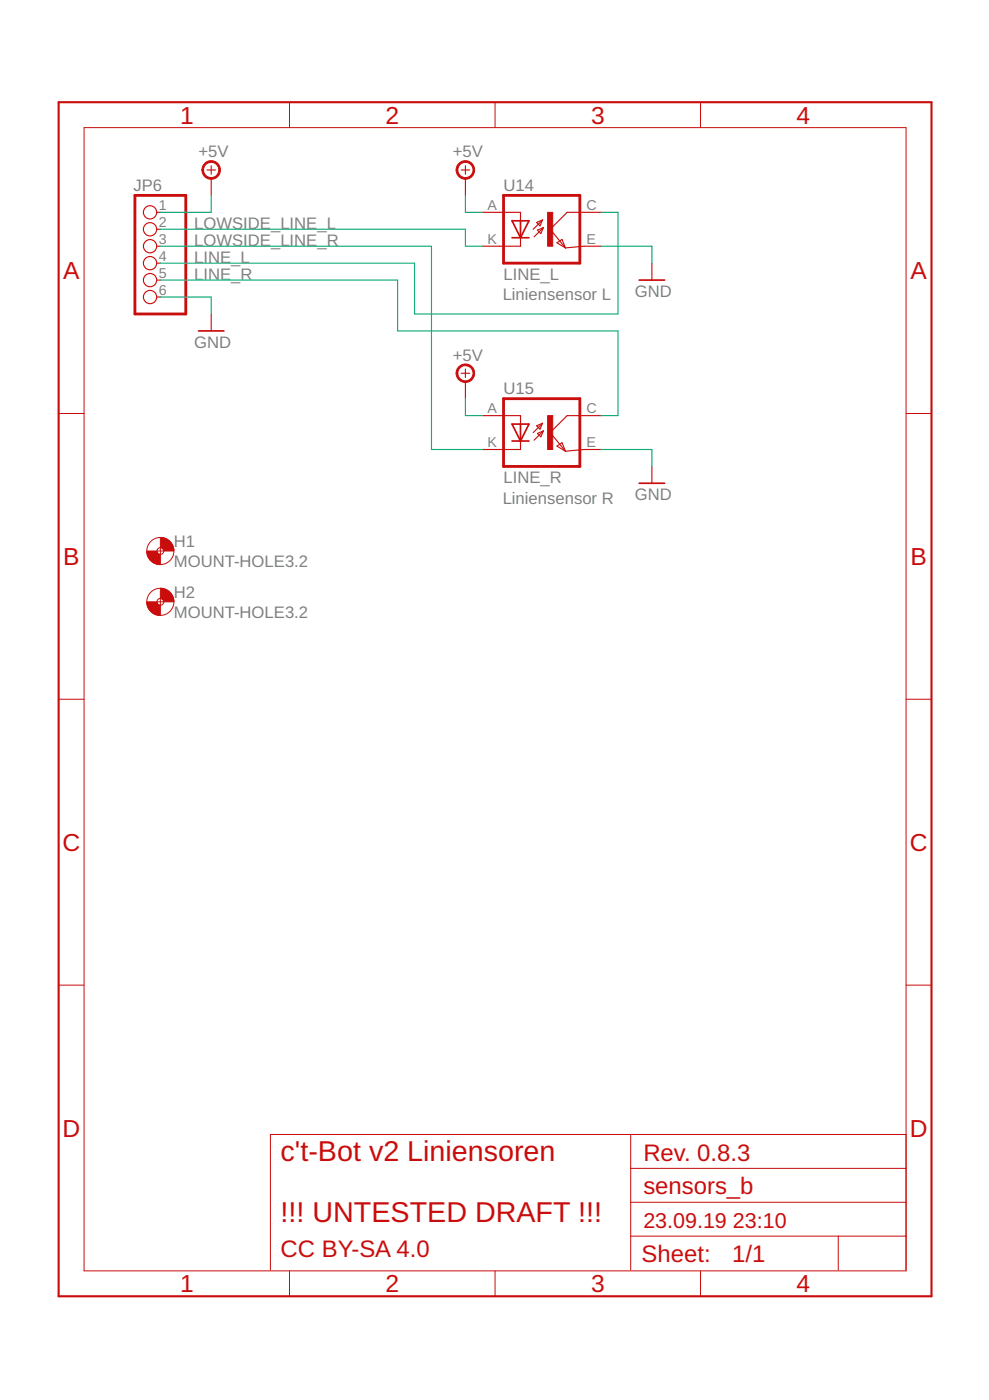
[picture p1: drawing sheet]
<?xml version="1.0" encoding="utf-8"?>
<!DOCTYPE eagle SYSTEM "eagle.dtd">
<!--
Timo Sandmann, CC BY-SA 4.0
-->
<eagle version="9.5.1">
<drawing>
<settings>
<setting alwaysvectorfont="no"/>
<setting verticaltext="up"/>
</settings>
<grid distance="0.1" unitdist="inch" unit="inch" style="lines" multiple="1" display="no" altdistance="0.01" altunitdist="inch" altunit="inch"/>
<schematic xreflabel="%F%N/%S.%C%R" xrefpart="/%S.%C%R">
<libraries>
<library name="frames">
<symbols>
<symbol name="A5P-LOC">
<wire x1="127" y1="3.937" x2="127" y2="9.017" width="0.1016" layer="94"/>
<wire x1="127" y1="9.017" x2="127" y2="14.097" width="0.1016" layer="94"/>
<wire x1="127" y1="14.097" x2="127" y2="19.177" width="0.1016" layer="94"/>
<wire x1="127" y1="19.177" x2="127" y2="24.257" width="0.1016" layer="94"/>
<wire x1="31.75" y1="3.937" x2="31.75" y2="24.257" width="0.1016" layer="94"/>
<wire x1="31.75" y1="24.257" x2="85.725" y2="24.257" width="0.1016" layer="94"/>
<wire x1="85.725" y1="24.257" x2="127" y2="24.257" width="0.1016" layer="94"/>
<wire x1="116.84" y1="3.937" x2="116.84" y2="9.017" width="0.1016" layer="94"/>
<wire x1="116.84" y1="9.017" x2="127" y2="9.017" width="0.1016" layer="94"/>
<wire x1="116.84" y1="9.017" x2="85.725" y2="9.017" width="0.1016" layer="94"/>
<wire x1="85.725" y1="9.017" x2="85.725" y2="3.937" width="0.1016" layer="94"/>
<wire x1="85.725" y1="9.017" x2="85.725" y2="14.097" width="0.1016" layer="94"/>
<wire x1="85.725" y1="14.097" x2="127" y2="14.097" width="0.1016" layer="94"/>
<wire x1="85.725" y1="14.097" x2="85.725" y2="19.177" width="0.1016" layer="94"/>
<wire x1="85.725" y1="19.177" x2="127" y2="19.177" width="0.1016" layer="94"/>
<wire x1="85.725" y1="19.177" x2="85.725" y2="24.257" width="0.1016" layer="94"/>
<text x="87.63" y="15.367" size="2.54" layer="94">&gt;DRAWING_NAME</text>
<text x="87.63" y="10.287" size="2.286" layer="94">&gt;LAST_DATE_TIME</text>
<text x="100.965" y="5.207" size="2.54" layer="94">&gt;SHEET</text>
<text x="87.376" y="5.08" size="2.54" layer="94">Sheet:</text>
<frame x1="0" y1="0" x2="130.81" y2="179.07" columns="4" rows="4" layer="94"/>
</symbol>
</symbols>
<devicesets>
<deviceset name="DINA5_P" prefix="FRAME" uservalue="yes">
<gates>
<gate name="G$1" symbol="A5P-LOC" x="0" y="0"/>
</gates>
<devices>
<device name="">
<technologies>
<technology name=""/>
</technologies>
</device>
</devices>
</deviceset>
</devicesets>
</library>
<library name="ct-bot">
<symbols>
<symbol name="PINHD6">
<wire x1="-6.35" y1="-7.62" x2="1.27" y2="-7.62" width="0.4064" layer="94"/>
<wire x1="1.27" y1="-7.62" x2="1.27" y2="10.16" width="0.4064" layer="94"/>
<wire x1="1.27" y1="10.16" x2="-6.35" y2="10.16" width="0.4064" layer="94"/>
<wire x1="-6.35" y1="10.16" x2="-6.35" y2="-7.62" width="0.4064" layer="94"/>
<text x="-6.35" y="10.795" size="1.778" layer="95">&gt;NAME</text>
<text x="-6.35" y="-10.16" size="1.778" layer="96">&gt;VALUE</text>
<pin name="1" x="-2.54" y="7.62" visible="pad" length="short" direction="pas" function="dot"/>
<pin name="2" x="-2.54" y="5.08" visible="pad" length="short" direction="pas" function="dot"/>
<pin name="3" x="-2.54" y="2.54" visible="pad" length="short" direction="pas" function="dot"/>
<pin name="4" x="-2.54" y="0" visible="pad" length="short" direction="pas" function="dot"/>
<pin name="5" x="-2.54" y="-2.54" visible="pad" length="short" direction="pas" function="dot"/>
<pin name="6" x="-2.54" y="-5.08" visible="pad" length="short" direction="pas" function="dot"/>
</symbol>
<symbol name="OK1">
<wire x1="-2.413" y1="-1.143" x2="-1.016" y2="0.254" width="0.1524" layer="94"/>
<wire x1="-1.016" y1="0.254" x2="-1.905" y2="-0.127" width="0.1524" layer="94"/>
<wire x1="-1.905" y1="-0.127" x2="-1.397" y2="-0.635" width="0.1524" layer="94"/>
<wire x1="-1.397" y1="-0.635" x2="-1.016" y2="0.254" width="0.1524" layer="94"/>
<wire x1="-1.143" y1="1.397" x2="-2.032" y2="1.016" width="0.1524" layer="94"/>
<wire x1="-2.032" y1="1.016" x2="-1.524" y2="0.508" width="0.1524" layer="94"/>
<wire x1="-1.524" y1="0.508" x2="-1.143" y2="1.397" width="0.1524" layer="94"/>
<wire x1="-2.54" y1="0" x2="-1.143" y2="1.397" width="0.1524" layer="94"/>
<wire x1="-3.175" y1="1.27" x2="-4.445" y2="-1.27" width="0.254" layer="94"/>
<wire x1="-4.445" y1="-1.27" x2="-5.715" y2="1.27" width="0.254" layer="94"/>
<wire x1="-3.175" y1="-1.27" x2="-4.445" y2="-1.27" width="0.254" layer="94"/>
<wire x1="-4.445" y1="-1.27" x2="-5.715" y2="-1.27" width="0.254" layer="94"/>
<wire x1="-3.175" y1="1.27" x2="-4.445" y2="1.27" width="0.254" layer="94"/>
<wire x1="-4.445" y1="1.27" x2="-4.445" y2="-1.27" width="0.254" layer="94"/>
<wire x1="-4.445" y1="1.27" x2="-5.715" y2="1.27" width="0.254" layer="94"/>
<wire x1="-6.985" y1="5.08" x2="4.445" y2="5.08" width="0.4064" layer="94"/>
<wire x1="-6.985" y1="-5.08" x2="4.445" y2="-5.08" width="0.4064" layer="94"/>
<wire x1="-4.445" y1="2.54" x2="-4.445" y2="1.27" width="0.1524" layer="94"/>
<wire x1="-6.985" y1="5.08" x2="-6.985" y2="-5.08" width="0.4064" layer="94"/>
<wire x1="-4.445" y1="-1.27" x2="-4.445" y2="-2.54" width="0.1524" layer="94"/>
<wire x1="4.445" y1="5.08" x2="4.445" y2="-5.08" width="0.4064" layer="94"/>
<wire x1="-4.445" y1="2.54" x2="-7.62" y2="2.54" width="0.1524" layer="94"/>
<wire x1="-4.445" y1="-2.54" x2="-7.62" y2="-2.54" width="0.1524" layer="94"/>
<wire x1="2.54" y1="2.54" x2="0" y2="0" width="0.1524" layer="94"/>
<wire x1="0" y1="0" x2="2.286" y2="-2.794" width="0.1524" layer="94"/>
<wire x1="2.54" y1="2.54" x2="5.08" y2="2.54" width="0.1524" layer="94"/>
<wire x1="1.778" y1="-1.524" x2="2.286" y2="-2.794" width="0.1524" layer="94"/>
<wire x1="2.286" y1="-2.794" x2="5.08" y2="-2.54" width="0.1524" layer="94"/>
<wire x1="2.286" y1="-2.794" x2="1.016" y2="-2.032" width="0.1524" layer="94"/>
<wire x1="1.016" y1="-2.032" x2="1.778" y2="-1.524" width="0.1524" layer="94"/>
<text x="-6.985" y="5.715" size="1.778" layer="95">&gt;NAME</text>
<text x="-6.985" y="-7.62" size="1.778" layer="96">&gt;VALUE</text>
<rectangle x1="-0.381" y1="-2.54" x2="0.381" y2="2.54" layer="94"/>
<pin name="A" x="-10.16" y="2.54" visible="pad" length="short" direction="pas"/>
<pin name="C" x="-10.16" y="-2.54" visible="pad" length="short" direction="pas"/>
<pin name="EMI" x="7.62" y="-2.54" visible="pad" length="short" direction="pas" rot="R180"/>
<pin name="COL" x="7.62" y="2.54" visible="pad" length="short" direction="pas" rot="R180"/>
</symbol>
</symbols>
<devicesets>
<deviceset name="PINHD-1X6" prefix="JP" uservalue="yes">
<gates>
<gate name="A" symbol="PINHD6" x="0" y="-2.54"/>
</gates>
<devices>
<device name="" package="1X06">
<connects>
<connect gate="A" pin="1" pad="1"/>
<connect gate="A" pin="2" pad="2"/>
<connect gate="A" pin="3" pad="3"/>
<connect gate="A" pin="4" pad="4"/>
<connect gate="A" pin="5" pad="5"/>
<connect gate="A" pin="6" pad="6"/>
</connects>
<technologies>
<technology name=""/>
</technologies>
</device>
<device name="M" package="1X06M">
<connects>
<connect gate="A" pin="1" pad="1"/>
<connect gate="A" pin="2" pad="2"/>
<connect gate="A" pin="3" pad="3"/>
<connect gate="A" pin="4" pad="4"/>
<connect gate="A" pin="5" pad="5"/>
<connect gate="A" pin="6" pad="6"/>
</connects>
<technologies>
<technology name=""/>
</technologies>
</device>
</devices>
</deviceset>
<deviceset name="CNY70">
<gates>
<gate name="G$1" symbol="OK1" x="2.54" y="0"/>
</gates>
<devices>
<device name="DEF" package="4">
<connects>
<connect gate="G$1" pin="A" pad="A"/>
<connect gate="G$1" pin="C" pad="K"/>
<connect gate="G$1" pin="COL" pad="C"/>
<connect gate="G$1" pin="EMI" pad="E"/>
</connects>
<technologies>
<technology name=""/>
</technologies>
</device>
<device name="" package="EDGE">
<connects>
<connect gate="G$1" pin="A" pad="A"/>
<connect gate="G$1" pin="C" pad="C"/>
<connect gate="G$1" pin="COL" pad="COL"/>
<connect gate="G$1" pin="EMI" pad="EMI"/>
</connects>
<technologies>
<technology name=""/>
</technologies>
</device>
</devices>
</deviceset>
</devicesets>
</library>
<library name="supply2">
<symbols>
<symbol name="+05V">
<wire x1="-0.635" y1="1.27" x2="0.635" y2="1.27" width="0.1524" layer="94"/>
<wire x1="0" y1="0.635" x2="0" y2="1.905" width="0.1524" layer="94"/>
<circle x="0" y="1.27" radius="1.27" width="0.254" layer="94"/>
<text x="-1.905" y="3.175" size="1.778" layer="96">&gt;VALUE</text>
<pin name="+5V" x="0" y="-2.54" visible="off" length="short" direction="sup" rot="R90"/>
</symbol>
</symbols>
<devicesets>
<deviceset name="+5V" prefix="SUPPLY">
<gates>
<gate name="+5V" symbol="+05V" x="0" y="0"/>
</gates>
<devices>
<device name="">
<technologies>
<technology name=""/>
</technologies>
</device>
</devices>
</deviceset>
</devicesets>
</library>
<library name="supply1">
<symbols>
<symbol name="GND">
<wire x1="-1.905" y1="0" x2="1.905" y2="0" width="0.254" layer="94"/>
<text x="-2.54" y="-2.54" size="1.778" layer="96">&gt;VALUE</text>
<pin name="GND" x="0" y="2.54" visible="off" length="short" direction="sup" rot="R270"/>
</symbol>
</symbols>
<devicesets>
<deviceset name="GND" prefix="GND">
<gates>
<gate name="1" symbol="GND" x="0" y="0"/>
</gates>
<devices>
<device name="">
<technologies>
<technology name=""/>
</technologies>
</device>
</devices>
</deviceset>
</devicesets>
</library>
<library name="myholes">
<symbols>
<symbol name="MOUNT-HOLE">
<wire x1="0" y1="1.27" x2="1.27" y2="0" width="1.524" layer="94" curve="-90" cap="flat"/>
<wire x1="-1.27" y1="0" x2="0" y2="-1.27" width="1.524" layer="94" curve="90" cap="flat"/>
<wire x1="-0.508" y1="0" x2="0.508" y2="0" width="0.0508" layer="94"/>
<wire x1="0" y1="0.508" x2="0" y2="-0.508" width="0.0508" layer="94"/>
<circle x="0" y="0" radius="2.032" width="0.0508" layer="94"/>
<circle x="0" y="0" radius="0.508" width="0.0508" layer="94"/>
<text x="2.032" y="0.5842" size="1.778" layer="95">&gt;NAME</text>
<text x="2.032" y="-2.4638" size="1.778" layer="96">&gt;VALUE</text>
</symbol>
</symbols>
<devicesets>
<deviceset name="MOUNT-HOLE" prefix="H">
<gates>
<gate name="G$1" symbol="MOUNT-HOLE" x="0" y="0"/>
</gates>
<devices>
<device name="2.8" package="2,8">
<technologies>
<technology name=""/>
</technologies>
</device>
<device name="3.0" package="3,0">
<technologies>
<technology name=""/>
</technologies>
</device>
<device name="3.3" package="3,3">
<technologies>
<technology name=""/>
</technologies>
</device>
<device name="3.6" package="3,6">
<technologies>
<technology name=""/>
</technologies>
</device>
<device name="4.1" package="4,1">
<technologies>
<technology name=""/>
</technologies>
</device>
<device name="4.5" package="4,5">
<technologies>
<technology name=""/>
</technologies>
</device>
<device name="5.0" package="5,0">
<technologies>
<technology name=""/>
</technologies>
</device>
<device name="3.2" package="3,2">
<technologies>
<technology name=""/>
</technologies>
</device>
<device name="4.3" package="4,3">
<technologies>
<technology name=""/>
</technologies>
</device>
<device name="5.5" package="5,5">
<technologies>
<technology name=""/>
</technologies>
</device>
</devices>
</deviceset>
</devicesets>
</library>
</libraries>
<attributes>
</attributes>
<variantdefs>
</variantdefs>
<classes>
<class number="0" name="default" width="0" drill="0">
</class>
</classes>
<parts>
<part name="JP6" library="ct-bot" deviceset="PINHD-1X6" device=""/>
<part name="U14" library="ct-bot" deviceset="CNY70" device="DEF" value="LINE_L"/>
<part name="U15" library="ct-bot" deviceset="CNY70" device="DEF" value="LINE_R"/>
<part name="FRAME1" library="frames" deviceset="DINA5_P" device=""/>
<part name="SUPPLY1" library="supply2" deviceset="+5V" device=""/>
<part name="SUPPLY2" library="supply2" deviceset="+5V" device=""/>
<part name="SUPPLY3" library="supply2" deviceset="+5V" device=""/>
<part name="GND1" library="supply1" deviceset="GND" device=""/>
<part name="GND2" library="supply1" deviceset="GND" device=""/>
<part name="GND3" library="supply1" deviceset="GND" device=""/>
<part name="H1" library="myholes" deviceset="MOUNT-HOLE" device="3.2"/>
<part name="H2" library="myholes" deviceset="MOUNT-HOLE" device="3.2"/>
</parts>
<sheets>
<sheet>
<plain>
<text x="33.274" y="11.176" size="3.048" layer="94">c't-Bot v2 Liniensoren

!!! UNTESTED DRAFT !!!</text>
<text x="87.63" y="20.32" size="2.54" layer="94">Rev. 0.8.4</text>
<text x="33.274" y="5.842" size="2.54" layer="94">CC BY-SA 4.0</text>
<text x="66.548" y="149.352" size="1.778" layer="97">Liniensensor L</text>
<text x="66.548" y="118.872" size="1.778" layer="97">Liniensensor R</text>
</plain>
<instances>
<instance part="JP6" gate="A" x="12.7" y="154.94" smashed="yes" rot="MR0">
<attribute name="NAME" x="15.494" y="165.735" size="1.778" layer="95" rot="MR0"/>
<attribute name="VALUE" x="19.05" y="144.78" size="1.778" layer="96" rot="MR0"/>
</instance>
<instance part="U14" gate="G$1" x="73.66" y="160.02" smashed="yes">
<attribute name="NAME" x="66.675" y="165.735" size="1.778" layer="95"/>
<attribute name="VALUE" x="66.675" y="152.4" size="1.778" layer="96"/>
</instance>
<instance part="U15" gate="G$1" x="73.66" y="129.54" smashed="yes">
<attribute name="NAME" x="66.675" y="135.255" size="1.778" layer="95"/>
<attribute name="VALUE" x="66.675" y="121.92" size="1.778" layer="96"/>
</instance>
<instance part="FRAME1" gate="G$1" x="0" y="0" smashed="yes">
<attribute name="DRAWING_NAME" x="87.63" y="15.367" size="2.54" layer="94"/>
<attribute name="LAST_DATE_TIME" x="87.63" y="10.287" size="2.286" layer="94"/>
<attribute name="SHEET" x="100.965" y="5.207" size="2.54" layer="94"/>
</instance>
<instance part="SUPPLY1" gate="+5V" x="22.86" y="167.64" smashed="yes">
<attribute name="VALUE" x="20.955" y="170.815" size="1.778" layer="96"/>
</instance>
<instance part="SUPPLY2" gate="+5V" x="60.96" y="167.64" smashed="yes">
<attribute name="VALUE" x="59.055" y="170.815" size="1.778" layer="96"/>
</instance>
<instance part="SUPPLY3" gate="+5V" x="60.96" y="137.16" smashed="yes">
<attribute name="VALUE" x="59.055" y="140.335" size="1.778" layer="96"/>
</instance>
<instance part="GND1" gate="1" x="22.86" y="144.78" smashed="yes">
<attribute name="VALUE" x="20.32" y="142.24" size="1.778" layer="96"/>
</instance>
<instance part="GND2" gate="1" x="88.9" y="121.92" smashed="yes">
<attribute name="VALUE" x="86.36" y="119.38" size="1.778" layer="96"/>
</instance>
<instance part="GND3" gate="1" x="88.9" y="152.4" smashed="yes">
<attribute name="VALUE" x="86.36" y="149.86" size="1.778" layer="96"/>
</instance>
<instance part="H1" gate="G$1" x="15.24" y="111.76" smashed="yes">
<attribute name="NAME" x="17.272" y="112.3442" size="1.778" layer="95"/>
<attribute name="VALUE" x="17.272" y="109.2962" size="1.778" layer="96"/>
</instance>
<instance part="H2" gate="G$1" x="15.24" y="104.14" smashed="yes">
<attribute name="NAME" x="17.272" y="104.7242" size="1.778" layer="95"/>
<attribute name="VALUE" x="17.272" y="101.6762" size="1.778" layer="96"/>
</instance>
</instances>
<busses>
</busses>
<nets>
<net name="LOWSIDE_LINE_L" class="0">
<segment>
<pinref part="U14" gate="G$1" pin="C"/>
<wire x1="63.5" y1="157.48" x2="60.96" y2="157.48" width="0.1524" layer="91"/>
<wire x1="60.96" y1="157.48" x2="60.96" y2="160.02" width="0.1524" layer="91"/>
<pinref part="JP6" gate="A" pin="2"/>
<wire x1="60.96" y1="160.02" x2="15.24" y2="160.02" width="0.1524" layer="91"/>
<label x="20.32" y="160.02" size="1.778" layer="95"/>
</segment>
</net>
<net name="LOWSIDE_LINE_R" class="0">
<segment>
<pinref part="U15" gate="G$1" pin="C"/>
<wire x1="63.5" y1="127" x2="55.88" y2="127" width="0.1524" layer="91"/>
<wire x1="55.88" y1="127" x2="55.88" y2="157.48" width="0.1524" layer="91"/>
<pinref part="JP6" gate="A" pin="3"/>
<wire x1="55.88" y1="157.48" x2="15.24" y2="157.48" width="0.1524" layer="91"/>
<label x="20.32" y="157.48" size="1.778" layer="95"/>
</segment>
</net>
<net name="LINE_L" class="0">
<segment>
<pinref part="U14" gate="G$1" pin="COL"/>
<wire x1="81.28" y1="162.56" x2="83.82" y2="162.56" width="0.1524" layer="91"/>
<wire x1="83.82" y1="162.56" x2="83.82" y2="147.32" width="0.1524" layer="91"/>
<wire x1="83.82" y1="147.32" x2="53.34" y2="147.32" width="0.1524" layer="91"/>
<wire x1="53.34" y1="147.32" x2="53.34" y2="154.94" width="0.1524" layer="91"/>
<pinref part="JP6" gate="A" pin="4"/>
<wire x1="53.34" y1="154.94" x2="15.24" y2="154.94" width="0.1524" layer="91"/>
<label x="20.32" y="154.94" size="1.778" layer="95"/>
</segment>
</net>
<net name="LINE_R" class="0">
<segment>
<pinref part="U15" gate="G$1" pin="COL"/>
<wire x1="81.28" y1="132.08" x2="83.82" y2="132.08" width="0.1524" layer="91"/>
<wire x1="83.82" y1="132.08" x2="83.82" y2="144.78" width="0.1524" layer="91"/>
<wire x1="83.82" y1="144.78" x2="50.8" y2="144.78" width="0.1524" layer="91"/>
<pinref part="JP6" gate="A" pin="5"/>
<wire x1="50.8" y1="144.78" x2="50.8" y2="152.4" width="0.1524" layer="91"/>
<wire x1="50.8" y1="152.4" x2="15.24" y2="152.4" width="0.1524" layer="91"/>
<label x="20.32" y="152.4" size="1.778" layer="95"/>
</segment>
</net>
<net name="+5V" class="0">
<segment>
<pinref part="SUPPLY1" gate="+5V" pin="+5V"/>
<wire x1="22.86" y1="165.1" x2="22.86" y2="162.56" width="0.1524" layer="91"/>
<pinref part="JP6" gate="A" pin="1"/>
<wire x1="15.24" y1="162.56" x2="22.86" y2="162.56" width="0.1524" layer="91"/>
</segment>
<segment>
<pinref part="U14" gate="G$1" pin="A"/>
<wire x1="60.96" y1="162.56" x2="63.5" y2="162.56" width="0.1524" layer="91"/>
<pinref part="SUPPLY2" gate="+5V" pin="+5V"/>
<wire x1="60.96" y1="165.1" x2="60.96" y2="162.56" width="0.1524" layer="91"/>
</segment>
<segment>
<pinref part="U15" gate="G$1" pin="A"/>
<wire x1="63.5" y1="132.08" x2="60.96" y2="132.08" width="0.1524" layer="91"/>
<pinref part="SUPPLY3" gate="+5V" pin="+5V"/>
<wire x1="60.96" y1="134.62" x2="60.96" y2="132.08" width="0.1524" layer="91"/>
</segment>
</net>
<net name="GND" class="0">
<segment>
<pinref part="GND2" gate="1" pin="GND"/>
<wire x1="88.9" y1="124.46" x2="88.9" y2="127" width="0.1524" layer="91"/>
<pinref part="U15" gate="G$1" pin="EMI"/>
<wire x1="81.28" y1="127" x2="88.9" y2="127" width="0.1524" layer="91"/>
</segment>
<segment>
<pinref part="U14" gate="G$1" pin="EMI"/>
<pinref part="GND3" gate="1" pin="GND"/>
<wire x1="88.9" y1="154.94" x2="88.9" y2="157.48" width="0.1524" layer="91"/>
<wire x1="88.9" y1="157.48" x2="81.28" y2="157.48" width="0.1524" layer="91"/>
</segment>
<segment>
<pinref part="JP6" gate="A" pin="6"/>
<wire x1="15.24" y1="149.86" x2="22.86" y2="149.86" width="0.1524" layer="91"/>
<pinref part="GND1" gate="1" pin="GND"/>
<wire x1="22.86" y1="147.32" x2="22.86" y2="149.86" width="0.1524" layer="91"/>
</segment>
</net>
</nets>
</sheet>
</sheets>
</schematic>
</drawing>
<compatibility>
<note version="6.3" minversion="6.2.2" severity="warning">
Since Version 6.2.2 text objects can contain more than one line,
which will not be processed correctly with this version.
</note>
<note version="8.2" severity="warning">
Since Version 8.2, EAGLE supports online libraries. The ids
of those online libraries will not be understood (or retained)
with this version.
</note>
<note version="8.3" severity="warning">
Since Version 8.3, EAGLE supports URNs for individual library
assets (packages, symbols, and devices). The URNs of those assets
will not be understood (or retained) with this version.
</note>
</compatibility>
</eagle>
